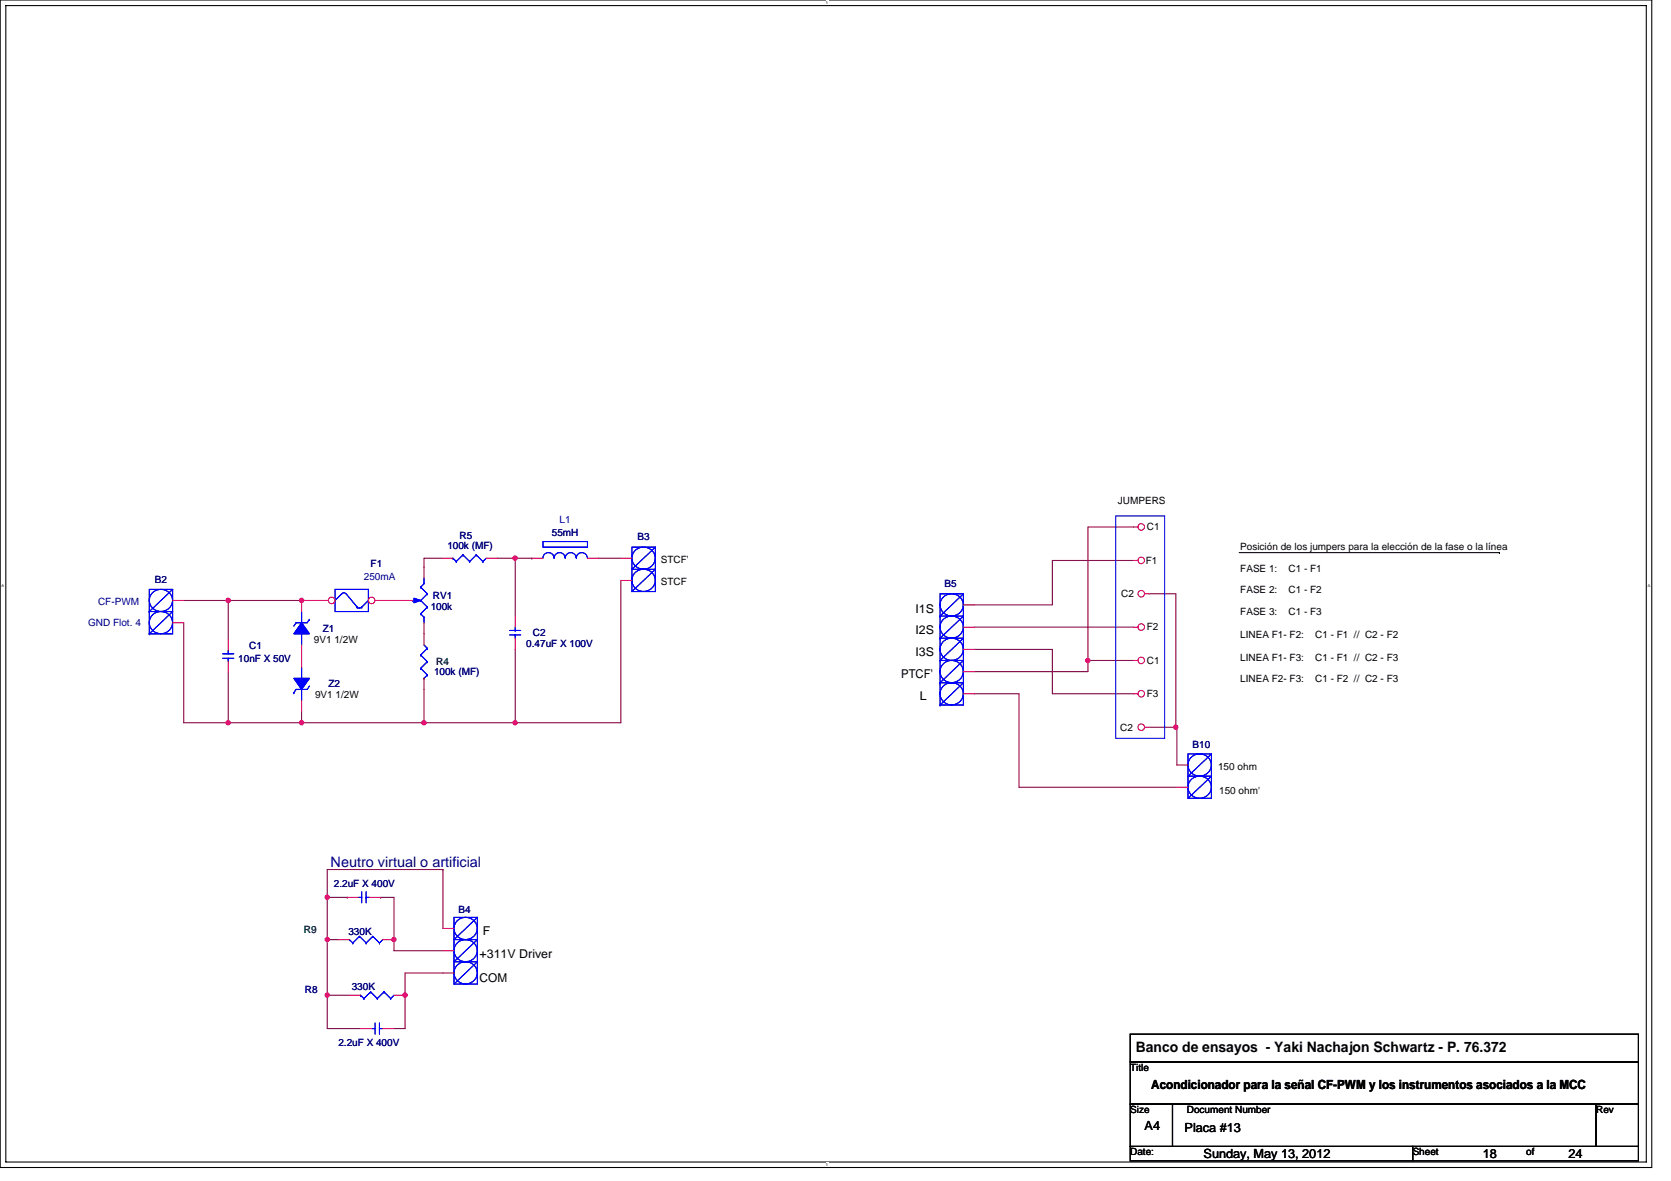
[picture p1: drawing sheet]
<svg xmlns="http://www.w3.org/2000/svg" width="297mm" height="210mm" viewBox="0 0 297 210" stroke-linecap="round" stroke-linejoin="round" font-family="sans-serif">
<path d="M0 0h293.6v207.6h-293.6zM1 1h291.6v205.6h-291.6z" fill="none" stroke="#000" stroke-width=".19"/>
<g fill="#fff">
<path d="M146.8 .1h.4v.8h-.4z"/>
<path d="M146.8 206.7h.4v.8h-.4z"/>
<path d="M.3 103.8h.4v.8h-.4z"/>
<path d="M292.9 103.8h.4v.8h-.4z"/>
</g>
<g fill="none" stroke="#800040" stroke-width=".19">
<path d="M78.5 99.3h-3.1v1.5M88.4 99.3h3.2M91.6 99.3v10.2M91.6 99.3h2.9M94.5 99.3h.1M106.4 99.3h4M201.5 99.7h-14.4v7.8h-13.9M201.5 93.7h-8.1v23.7M32.7 110.7v17.8h7.9M32.7 106.8h20.9M40.6 106.8h.1M40.6 106.8v6.9"/>
<path d="M40.6 119.6v8.9h13M53.6 106.8h.1M91.6 115.5v13M110.4 103.2v25.3h-18.8M173.2 115.5h13.9v7.9h14.4M173.2 111.5h28.3M193.4 117.4h.1M193.4 117.4v2h-20.2M193.4 117.4h8.1M204.3 105.6h4.7v23.7M40.6 128.5h.1M53.6 126.5v2"/>
<path d="M53.6 128.5h21.8M75.4 128.5h.1M75.4 122.6v5.9M75.4 128.5h16.2M91.6 128.5h.1M173.2 123.4h7.9v16.6h28.1M204.3 129.3h4.7M209 129.3h.1M209 129.3h.2v6.7M58.2 159.6v17.4M58.2 159.6h3.5M61.7 159.6h.1"/>
<path d="M67.7 159.6h2.3v7.5M67.7 159.6h.1M78.7 154.6h-20.5v5M78.7 154.6v10.5M78.7 154.6h.1M58.2 177h.1M58.2 177v5.9h5.9M58.2 167.1h2M58.2 167.1h.1M58.2 177h3.9M70 167.1v1.9h8.7M70 167.1h.1"/>
<path d="M72 177v5.9h-2M72 177h.1M78.7 173h-6.7v4"/>
</g>
<g fill="#f0f" stroke="#f0f" stroke-width=".19">
<circle cx="58.2" cy="176.9" r=".38"/>
<circle cx="193.4" cy="117.4" r=".39"/>
<circle cx="91.6" cy="99.2" r=".39"/>
<circle cx="209" cy="129.3" r=".38"/>
<circle cx="91.6" cy="128.5" r=".38"/>
<circle cx="53.6" cy="128.5" r=".38"/>
<circle cx="75.4" cy="128.5" r=".39"/>
<circle cx="40.6" cy="128.5" r=".39"/>
<circle cx="40.6" cy="106.8" r=".39"/>
<circle cx="53.6" cy="106.8" r=".39"/>
<circle cx="72" cy="176.9" r=".39"/>
<circle cx="58.2" cy="167" r=".38"/>
<circle cx="58.2" cy="159.5" r=".38"/>
<circle cx="70" cy="167" r=".38"/>
</g>
<g fill="none" stroke="#f00" stroke-width=".19">
<path d="M201.5 93.7h.8M201.5 99.7h.8M201.5 117.4h.8M201.5 111.5h.8M203.5 105.6h.8M201.5 123.4h.8M203.5 129.3h.8M62.1 177h2M70 177h2"/>
<circle cx="202.9" cy="99.6" r=".58"/>
<circle cx="202.9" cy="93.7" r=".58"/>
<circle cx="202.9" cy="111.5" r=".58"/>
<circle cx="202.9" cy="117.4" r=".58"/>
<circle cx="202.9" cy="105.6" r=".58"/>
<circle cx="202.9" cy="129.3" r=".58"/>
<circle cx="202.9" cy="123.3" r=".58"/>
</g>
<path d="M220.3 98.3h46.2M266.5 98.3h.1M200.9 196.3h7.5v7.5h-7.5zM200.9 183.9h90.4v4.9h-90.4zM200.9 188.8h90.4v7.5h-90.4zM208.4 196.3h75.3v7.5h-75.3zM283.7 196.3h7.6v7.5h-7.6zM200.9 203.8h50.2v2.6h-50.2zM251.1 203.8h40.2v2.6h-40.2z" fill="none" stroke="#000" stroke-width=".19"/>
<g fill="none" stroke="#00f" stroke-width=".19">
<path d="M198.3 91.7h8.7v39.6h-8.7zM59.6 104.8h5.9v3.9h-5.9zM59.6 106.8h.1M60.7 105.6l-1.1 1.2M60.8 105.6l.3-.2 .4 .2M61.5 105.6l2 2.3M63.5 107.9l.4 .2 .4-.2M63.5 107.9h.1M64.3 107.9h.1M65.5 106.8l-1.2 1.1M64.1 177h.1M64.1 177l.6 .5"/>
<path d="M64.7 177.5h.1M65.9 176.4h.1M65.9 176.4l1.2 1.1M65.9 176.4l-1.2 1.1M67.1 177.5h.1M68.3 176.4h.1M68.3 176.4l1.1 1.1M68.3 176.4l-1.2 1.1M69.4 177.5h.1M70 177l-.6 .5"/>
</g>
<circle cx="66.1" cy="106.8" r=".58" fill="#fff" stroke="#f00" stroke-width=".19"/>
<path d="M66.7 106.8h4.7" fill="none" stroke="#f00" stroke-width=".19"/>
<circle cx="59" cy="106.8" r=".58" fill="#fff" stroke="#f00" stroke-width=".19"/>
<g fill="none" stroke="#f00" stroke-width=".19">
<path d="M78.5 99.3h2M86.4 99.3h2M94.5 99.3h2M104.4 99.3h2M110.4 99.3h1.9M30.7 106.8h2M30.7 110.7h2M40.6 113.7v2M40.6 117.6v2M53.6 114.7v3.9M58.4 106.8h-4.8v1.9M71.4 106.8h2"/>
<path d="M75.4 100.8v2M75.4 110.7v4M91.6 109.5v2M91.6 113.5v2M110.4 103.2h1.9M171.3 119.4h1.9M171.3 115.5h1.9M171.3 111.5h1.9M171.3 107.5h1.9M53.6 124.6v1.9M75.4 120.6v2M171.3 123.4h1.9"/>
<path d="M209.2 136h2M209.2 140h2M61.7 159.6h2M65.7 159.6h2M60.2 167.1h1.9M68 167.1h2M78.7 165.1h2M78.7 169h2M78.7 173h2M64.1 182.9h2M68 182.9h2"/>
</g>
<g fill="none" stroke="#00f" stroke-width=".19">
<path d="M80.5 99.3h.1M80.5 99.3l.6 .5M81.1 99.8h.1M82.3 98.7h.1M82.3 98.7l1.2 1.1M82.3 98.7l-1.2 1.1M83.5 99.8h.1M84.7 98.7h.1M84.7 98.7l1.1 1.1M84.7 98.7l-1.2 1.1M85.8 99.8h.1M86.4 99.3l-.6 .5"/>
<path d="M96.5 96.3h7.9v1h-7.9zM96.5 99.2a.98 .98 0 0 1 1-.9 .98 .98 0 0 1 1 .9M98.5 99.2a.97 .97 0 0 1 1-.9 .97 .97 0 0 1 1 .9M100.5 99.2a.97 .97 0 0 1 .9-.9 .97 .97 0 0 1 1 .9 1 1 0 0 1 1-.9 1 1 0 0 1 1 .9M112.3 97.3h4.2v7.9h-4.2zM112.9 97.9a2.01 2.01 0 0 1 3.1 0 2.01 2.01 0 0 1-.6 3 2 2 0 0 1-2.6-.4 2 2 0 0 1 .1-2.6zM116.5 97.3l-4.2 3.9h4.2M116.5 97.3h.1M26.5 104.8h4.2v7.9h-4.2zM26.5 108.7h4.2l-4.2 4M26.5 112.7h.1M26.5 108.7h.1"/>
<path d="M27.1 105.4a2 2 0 0 1 3.4 .5 2 2 0 0 1-1.9 2.8 1.96 1.96 0 0 1-1.9-1.2 1.96 1.96 0 0 1 .4-2.1zM30.7 104.8l-4.2 3.9M39.6 117.1h2M39.6 116.2h2M40.6 115.7v.5M40.6 117.1h.1M40.6 117.1v.5M53.6 112.7v2M53.6 108.7v2M53.6 118.6v2M55 110.1l-.4 .6h-2l-.4 .6M55 110.1h.1"/>
<path d="M73.4 106.8h.1M73.4 106.8h.4M74.8 116.5h.1M74.8 118.8h.1M74.8 109.1l.6 .6v1M74.8 109.1h.1M74.8 106.8h.1M74.8 104.4h.1M74.8 116.5l1.2 1.1M74.8 118.8l1.2 1.2M74.8 106.8l1.2 1.1M74.8 104.4l1.2 1.2"/>
<path d="M75.4 102.8v1l-.6 .6M75.4 114.7l.6 .6M76 115.3h.1M76 117.6h.1M76 107.9h.1M76 105.6h.1M76 115.3l-1.2 1.2M76 117.6l-1.2 1.2M76 107.9l-1.2 1.2M76 105.6l-1.2 1.2M90.6 112.1h2M90.6 112.9h2"/>
<path d="M91.6 112.9v.6M91.6 112.1h.1M91.6 111.5v.6M112.9 101.8a2.01 2.01 0 0 1 3.1 .1 2.01 2.01 0 0 1-.6 3 2.01 2.01 0 0 1-2.6-.4 2.01 2.01 0 0 1 .1-2.7zM116.5 101.2h.1M116.5 101.2l-4.2 4M167.1 105.6h4.2v19.7h-4.2zM167.1 117.4h4.2l-4.2 4M167.1 113.5h4.2l-4.2 3.9M167.1 109.5h4.2l-4.2 4M167.1 117.4h.1M167.1 113.5h.1"/>
<path d="M167.1 109.5h.1M167.7 110.1a2 2 0 0 1 3.3 .6 2 2 0 0 1-1.8 2.8 1.96 1.96 0 0 1-1.9-1.2 1.96 1.96 0 0 1 .4-2.2zM171.3 105.6l-4.2 3.9M52.2 123.2h.1M53.6 122.6v2M55 122l-.4 .6h-2l-.4 .6M75.4 120.6h.1M76 120h.1M76 120l-.6 .6M167.1 121.4h4.2l-4.2 3.9M167.1 125.3h.1M167.1 121.4h.1"/>
<path d="M211.2 134h4.1v7.9h-4.1zM211.8 134.6a2.01 2.01 0 0 1 3 .1 2.01 2.01 0 0 1-.5 3 2.01 2.01 0 0 1-2.6-.4 2.01 2.01 0 0 1 .1-2.7zM211.8 138.6a2.01 2.01 0 0 1 3 .1 2.01 2.01 0 0 1-.5 3 2 2 0 0 1-2.6-.5 2 2 0 0 1 .1-2.6zM215.3 134l-4.1 4h4.1M215.3 134h.1M215.3 138h.1M215.3 138l-4.1 3.9M63.7 159.6h.6M64.3 158.6v1.9M65.1 158.6v1.9M65.1 159.6h.1M65.1 159.6h.6"/>
<path d="M62.1 167.1h.1M62.1 167.1l.6 .6M62.7 167.7h.1M63.9 166.5h.1M63.9 166.5l1.2 1.2M63.9 166.5l-1.2 1.2M65.1 167.7h.1M66.3 166.5h.1M66.3 166.5l1.2 1.2M66.3 166.5l-1.2 1.2M67.5 167.7h.1M68 167.1l-.5 .6"/>
<path d="M80.7 163.1h4.2v11.9h-4.2zM81.3 167.6a2 2 0 0 1 3.3 .6 2 2 0 0 1-1.8 2.8 1.96 1.96 0 0 1-1.9-1.2 1.96 1.96 0 0 1 .4-2.2zM84.9 163.1l-4.2 4h4.2M84.9 167.1l-4.2 3.9h4.2M84.9 163.1h.1M84.9 167.1h.1M84.9 171h.1M84.9 171l-4.2 4M66.1 182.9h.6M66.7 181.9v2M67.5 181.9v2M67.5 182.9h.1"/>
<path d="M67.5 182.9h.5"/>
<circle cx="28.6" cy="110.7" r="2.02"/>
<circle cx="169.2" cy="107.5" r="2.02"/>
<circle cx="169.2" cy="115.4" r="2.02"/>
<circle cx="169.2" cy="119.4" r="2.02"/>
<circle cx="169.2" cy="123.4" r="2.02"/>
<circle cx="82.8" cy="165.1" r="2.02"/>
<circle cx="82.8" cy="173" r="2.02"/>
</g>
<g fill="#00f" stroke="#00f" stroke-width=".19">
<path d="M53.6 110.7l1.4 2h-2.8z" fill-rule="evenodd"/>
<path d="M53.6 110.7l1.4 2h-2.8z" fill-rule="evenodd"/>
<path d="M73.6 106.4l1.2 .4-1.2 .4z" fill-rule="evenodd"/>
<path d="M73.6 106.4l1.2 .4-1.2 .4z" fill-rule="evenodd"/>
<path d="M52.2 120.6h2.8l-1.4 2z" fill-rule="evenodd"/>
<path d="M52.2 120.6h2.8l-1.4 2z" fill-rule="evenodd"/>
</g>
<g fill="#f0f" stroke="#f0f" stroke-width=".19">
<circle cx="58.2" cy="176.9" r=".38"/>
<circle cx="193.4" cy="117.4" r=".39"/>
<circle cx="91.6" cy="99.2" r=".39"/>
<circle cx="209" cy="129.3" r=".38"/>
<circle cx="91.6" cy="128.5" r=".38"/>
<circle cx="53.6" cy="128.5" r=".38"/>
<circle cx="75.4" cy="128.5" r=".39"/>
<circle cx="40.6" cy="128.5" r=".39"/>
<circle cx="40.6" cy="106.8" r=".39"/>
<circle cx="53.6" cy="106.8" r=".39"/>
<circle cx="72" cy="176.9" r=".39"/>
<circle cx="58.2" cy="167" r=".38"/>
<circle cx="58.2" cy="159.5" r=".38"/>
<circle cx="70" cy="167" r=".38"/>
</g>
<text font-size="2.6" fill="#000080" x="58.8" y="154.2">Neutro virtual o artificial</text>
<text font-size="2.6" x="201.9" y="187">Banco de ensayos - Yaki Nachajon Schwartz - P. 76.372</text>
<g font-size="2.2">
<text x="162.7" y="108.9">I1S</text>
<text x="162.7" y="112.7">I2S</text>
<text x="162.7" y="116.6">I3S</text>
<text x="160.2" y="120.6">PTCF'</text>
<text x="163.5" y="124.5">L</text>
<text x="85.8" y="166.2">F</text>
<text x="85.3" y="170.4">+311V Driver</text>
<text x="85.3" y="174.5">COM</text>
<text x="204.7" y="193.7">Acondicionador para la señal CF-PWM y los instrumentos asociados a la MCC</text>
<text x="203.5" y="200.9">A4</text>
<text x="210.6" y="201.3">Placa #13</text>
<text x="213.9" y="205.9">Sunday, May 13, 2012</text>
<text x="263.6" y="205.9">18</text>
<text x="278.8" y="205.9">24</text>
</g>
<g font-size="1.8">
<text x="198.7" y="89.6">JUMPERS</text>
<text x="203.9" y="94.3">C1</text>
<text x="117.5" y="100.1">STCF'</text>
<text x="203.7" y="100.2">F1</text>
<text x="220.5" y="97.9">Posición de los jumpers para la elección de la fase o la línea</text>
<text x="220.5" y="101.6">FASE 1:</text>
<text x="229" y="101.6">C1 - F1</text>
<text x="117.5" y="104">STCF</text>
<text x="199.3" y="106.2">C2</text>
<text x="220.5" y="105.4">FASE 2:</text>
<text x="229" y="105.4">C1 - F2</text>
<text x="203.9" y="112.1">F2</text>
<text x="220.5" y="109.3">FASE 3:</text>
<text x="220.5" y="113.5">LINEA F1- F2:</text>
<text x="229" y="109.3">C1 - F3</text>
<text x="233.8" y="113.5">C1 - F1 // C2 - F2</text>
<text x="55.8" y="114.3">9V1 1/2W</text>
<text x="203.9" y="118">C1</text>
<text x="220.5" y="117.5">LINEA F1- F3:</text>
<text x="233.8" y="117.5">C1 - F1 // C2 - F3</text>
<text x="56" y="124.2">9V1 1/2W</text>
<text x="203.9" y="124">F3</text>
<text x="220.5" y="121.2">LINEA F2- F3:</text>
<text x="233.8" y="121.2">C1 - F2 // C2 - F3</text>
<text x="199.1" y="129.9">C2</text>
<text x="216.5" y="136.8">150 ohm</text>
<text x="216.7" y="141.2">150 ohm'</text>
<text x="200.9" y="190.4">Title</text>
<text x="200.9" y="197.9">Size</text>
<text x="211" y="197.9">Document Number</text>
<text x="283.7" y="197.9">Rev</text>
<text x="200.9" y="205.4">Date:</text>
<text x="251.1" y="205.4">Sheet</text>
<text x="271.3" y="205.4">of</text>
</g>
<g font-size="1.8" fill="#000080">
<text x="81.7" y="95.9">R5</text>
<text x="98.1" y="95.3">55mH</text>
<text x="65.9" y="100.8">F1</text>
<text x="79.5" y="97.7">100k (MF)</text>
<text x="113.3" y="96.1">B3</text>
<text x="17.4" y="107.6">CF-PWM</text>
<text x="27.5" y="103.6">B2</text>
<text x="64.7" y="103.2">250mA</text>
<text x="77" y="106.6">RV1</text>
<text x="167.9" y="104.4">B5</text>
<text x="15.7" y="111.3">GND Flot. 4</text>
<text x="57.4" y="112.3">Z1</text>
<text x="76.6" y="108.5">100k</text>
<text x="94.7" y="113.1">C2</text>
<text x="42.4" y="117.6">10nF X 50V</text>
<text x="44.3" y="115.5">C1</text>
<text x="93.6" y="115.1">0.47uF X 100V</text>
<text x="58.4" y="122.2">Z2</text>
<text x="77.1" y="120">100k (MF)</text>
<text x="212" y="133.1">B10</text>
<text x="59.3" y="157.8">2.2uF X 400V</text>
<text x="61.9" y="166.3">330K</text>
<text x="81.5" y="162.3">B4</text>
<text x="54.2" y="176.6">R8</text>
<text x="62.5" y="176">330K</text>
<text x="60.2" y="186.1">2.2uF X 400V</text>
</g>
<text font-size="1.8" fill="#0000a0" x="99.5" y="92.9">L1</text>
<g font-size="1.8" fill="#004040">
<text x="77.6" y="118.2">R4</text>
<text x="54" y="165.9">R9</text>
</g>
<g font-size=".7">
<text x="146.8" y=".7">1</text>
<text x=".3" y="104.4">A</text>
<text x="292.9" y="104.4">A</text>
<text x="146.8" y="207.3">1</text>
</g>
</svg>
